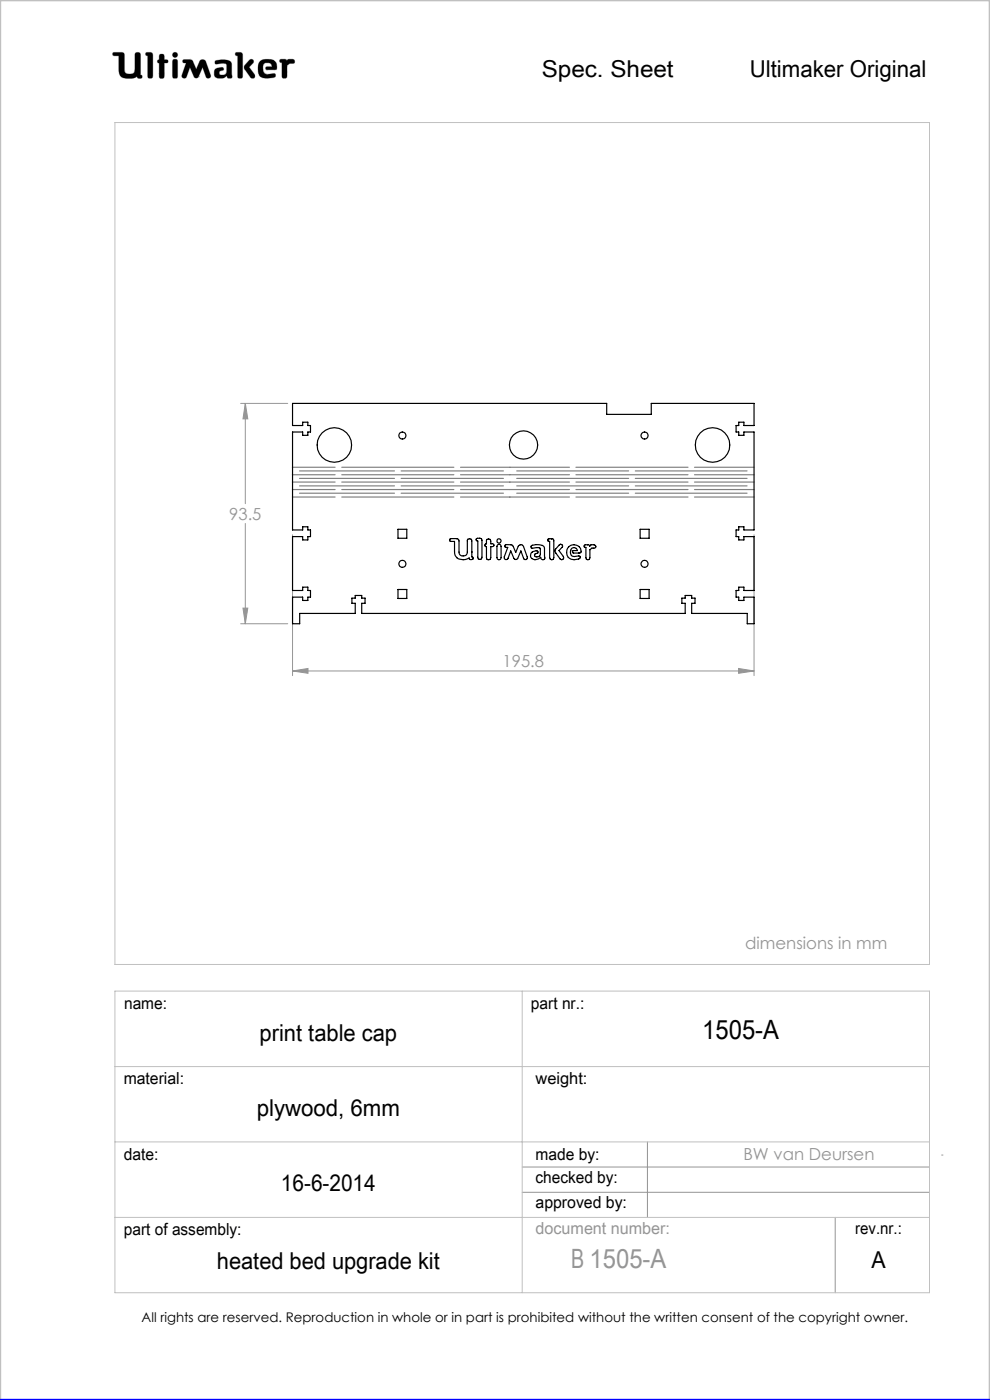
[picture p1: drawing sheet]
<svg xmlns="http://www.w3.org/2000/svg" width="210mm" height="297mm" viewBox="0 0 210 297" stroke-linecap="round" stroke-linejoin="round" font-family="sans-serif">
<g fill="none" stroke="#c0c0c0" stroke-width=".21">
<path d="M24 11.1h1.9l.4 .3 .2 3.9a1.51 1.51 0 0 0 2 0l.2-4a.77 .77 0 0 1 1 0l.1 4.6 .3 .1a.39 .39 0 0 1-.3 .6l-.6-.1-.1-.3a3.6 3.6 0 0 1-3.3 .1l-.5-.9-.1-3.6h-1a.39 .39 0 0 1-.3-.2 .39 .39 0 0 1 .1-.5zM31 11.1l1.2 .1 .2 .4-.1 4.8a.6 .6 0 0 1-.6 .2 .6 .6 0 0 1-.4-.5v-4.3l-.4-.1zM33.8 12.7v-1.1a.6 .6 0 0 1 .7-.1 .6 .6 0 0 1 .4 .5v.7h.6a.37 .37 0 0 1 0 .6l-.6 .1-.1 3.1a.6 .6 0 0 1-.6 .1 .6 .6 0 0 1-.4-.5v-2.7M33.8 12.7h.1M33.8 13.4h.1M33.8 15.7h.1M33.8 12.7h-.3l-.1 .3v.2l.4 .2M36.7 11.3l.4-.2 .4 .2 .2 .3-.2 .4-.4 .2-.4-.2-.1-.4zM36.8 12.6h.3l.5 .2v3.6a.6 .6 0 0 1-.6 .2 .6 .6 0 0 1-.4-.5v-3zM38.9 12.7l1.4-.1 .4 .2 .9 1.9 .7-1.6a.73 .73 0 0 1 .7-.5 .73 .73 0 0 1 .7 .5l1 2.8a.52 .52 0 0 1-.4 .7 .52 .52 0 0 1-.6-.3l-.7-2-1 2.1-.4 .2-.4-.2-.9-2.1-.7 2a.52 .52 0 0 1-.7 .3 .52 .52 0 0 1-.3-.7l.9-2.5-.7-.2zM42.1 16.3h.1M45.6 12.9a3.7 3.7 0 0 1 3.4 .3l.1 .5 .1 2.7a.64 .64 0 0 1-1-.2l-.1-.1a1.93 1.93 0 0 1-2.5 .2 1.32 1.32 0 0 1 .4-1.8l1-.2 .3 .1 .1 .2v.3a.73 .73 0 0 0-.9 .8 .98 .98 0 0 0 1.4 0l.2-.6-.1-1.5a2.59 2.59 0 0 0-2 0l-.4-.2z"/>
<path d="M50 11.1l1.3 .1 .2 .4-.1 4.8a.57 .57 0 0 1-.6 .2 .57 .57 0 0 1-.4-.5v-4.3l-.4-.1zM52.9 12.8l.4-.2 .4 .1 .1 .4-1 1.1 1.2 1.6 .1 .5-.2 .3h-.4a5.9 5.9 0 0 1-1.7-2.2l.1-.6zM55 13.3a2.62 2.62 0 0 1 3.5-.1l.2 1.1-.1 .5h-2l-.2-.1v-.5l1.3-.1-.2-.5a1.24 1.24 0 0 0-1.6 .1l-.1 1.1 .2 .6 .8 .4 1.5-.2 .1 .1v.6a3.8 3.8 0 0 1-3.3-.1 3.2 3.2 0 0 1-.1-2.9zM56.6 14.8h.1M59.4 12.6h1.2l.3 .3a1.21 1.21 0 0 1 1.5-.2v.7l-.9 .1-.6 .4-.1 2.5a.6 .6 0 0 1-.6 .2 .6 .6 0 0 1-.4-.5v-2.8l-.5-.2zM24.4 26h172.8v178.6h-172.8zM24.4 210.3h172.8v63.9h-172.8zM110.8 210.3v63.9M24.4 226.3h172.8M24.4 242.2h172.8M24.4 258.3h172.8"/>
</g>
<g fill="none" stroke="#959595" stroke-width=".21">
<path d="M51 85.6h10M52 85.6l.6 3.3h-1.1zM52 85.6v21.3M52 111.1v21.2M62.1 113.4v29.9M159.9 113.4v29.9M51 132.3h10M51.5 129h1.1l-.6 3.3zM62.1 142.3l3.2-.5v1zM62.1 142.3h97.8M156.7 141.8l3.2 .5-3.2 .5zM110.8 247.6h86.4"/>
<path d="M110.8 252.9h86.4M137.3 242.2v16.1M177.2 258.3v15.9M199.7 245h.3"/>
</g>
<path d="M0 297v-297h210v297" fill="none" stroke="#c0c0c0" stroke-width=".5"/>
<path d="M0 297h210" fill="none" stroke="#00f" stroke-width=".5"/>
<path d="M45.7 12.9l-.1 .5 .2 .2 1.2-.2 .9 .1 .2 .3-.1 1.4a.84 .84 0 0 1-.6 .7 .84 .84 0 0 1-.9-.3l.1-.4 .4-.2a.36 .36 0 0 0 .4-.4 .36 .36 0 0 0-.4-.3 1.23 1.23 0 0 0-1.6 1 1.07 1.07 0 0 0 .3 1.1 1.07 1.07 0 0 0 1.1 .2h.6l.3-.2a.28 .28 0 0 1 .4-.3 .28 .28 0 0 1 .2 .4 .57 .57 0 0 0 .6 .2 .57 .57 0 0 0 .3-.6l-.1-2.4a1.23 1.23 0 0 0-1.5-1zM50 11.1v.6l.4 .1v4.6l.3 .2h.5l.3-.3v-4.8l-.4-.4zM53 12.7l-1.2 1.3v.5l1.4 2 .6 .1 .2-.2v-.6l-1.2-1.6 1-.9v-.4l-.4-.3zM55.2 12.9a2.9 2.9 0 0 0 .1 3.4l.5 .2 1 .1 1.4-.2 .3-.2-.1-.5-.2-.1-1.4 .2-.6-.2-.3-.4-.1-.5a.99 .99 0 0 1 .7-1.3 .99 .99 0 0 1 1.2 .7l-1.2 .1-.2 .4 .3 .2h1.5a.51 .51 0 0 0 .6-.1 .51 .51 0 0 0 0-.6 1.62 1.62 0 0 0-2-1.5l-1.1 .1zM59.4 12.6l-.1 .6 .5 .1v3l.2 .3h.6l.3-.4v-2.3l.6-.4 .9-.1 .1-.5-.3-.3h-1l-.3 .3-.4-.3zM36.7 12.7l-.1 .3v3.4l.2 .2h.7l.2-.3v-3.4l-.2-.3zM36.6 11.6a.56 .56 0 0 0 1.1 0 .56 .56 0 0 0-1.1 0zM33.8 11.6v1.1l-.4 .2v.4l.4 .1v2.9l.2 .3h.5l.4-.4v-2.8l.7-.1 .1-.4-.3-.2h-.5v-.8l-.2-.4h-.6zM31 11.1l-.1 .6 .4 .1v4.5l.3 .3h.5l.3-.5v-4.7l-.4-.3zM38.8 12.7v.5l.7 .2-.9 2.5 .1 .6 .5 .1 .3-.2 .8-2.1 .9 2.1 .3 .2h.3l.3-.2 .9-2.1 .7 2.1 .6 .2 .4-.2v-.5l-1-2.8-.3-.4h-.7l-.3 .2-.8 1.8-.9-1.9-.4-.2zM24 11.2v.6h1.2v2.7a1.76 1.76 0 0 0 2.2 2.1h.9l.8-.4 .3 .4h.6l.2-.2-.1-.4-.3-.1v-4.4l-.4-.4h-.5l-.3 .4v3.4a.81 .81 0 0 1-1.1 .8h-.1a.86 .86 0 0 1-1-1.1l-.1-3.3-.4-.2z" fill-rule="evenodd" fill="#000"/>
<g fill="none" stroke="#808080" stroke-width=".25">
<path d="M62 99.1h9.1M63.5 99.9h20.2M72.5 99.1h23.8M85.1 99.9h21.7M97.7 99.1h23.1M109.6 99.9h23.8M122.2 99.1h23.7M134.8 99.9h23.7M147.3 99.1h12.6M62 100.7h9.1M62 102.3h9.1M62 103.9h9.1"/>
<path d="M62 105.4h9.1M63.5 101.5h20.2M63.5 103.1h20.2M63.5 104.6h20.2M72.5 100.7h23.8M72.5 102.3h23.8M72.5 103.9h23.8M72.5 105.4h23.8M85.1 101.5h21.7M85.1 103.1h21.7M85.1 104.6h21.7M97.7 100.7h23.1"/>
<path d="M97.7 102.3h23.1M97.7 103.9h23.1M97.7 105.4h23.1M109.6 101.5h23.8M109.6 103.1h23.8M109.6 104.6h23.8M122.2 100.7h23.7M122.2 102.3h23.7M122.2 103.9h23.7M122.2 105.4h23.7M134.8 101.5h23.7M134.8 103.1h23.7"/>
<path d="M134.8 104.6h23.7M147.3 100.7h12.6M147.3 102.3h12.6M147.3 103.9h12.6M147.3 105.4h12.6"/>
</g>
<path d="M156.7 141.8l3.2 .5-3.2 .5zM62.1 142.3l3.2-.5v1zM51.5 129h1.1l-.6 3.3zM52 85.6l.6 3.3h-1.1z" fill="#959595"/>
<g fill="none" stroke="#000" stroke-width=".25">
<path d="M62.1 85.6h66.6v2.3h9.4v-2.3h21.8v4.7h-2.1v-.7h-1.1v.7h-.6v1.3h.6v.8h1.1v-.8h2.1v20.8h-2.1v-.6h-1.1v.6h-.6v1.4h.6v.7h1.1v-.7h2.1v11.5h-2.1v-.7h-1.1v.7h-.6v1.4h.6v.7h1.1v-.7h2.1v5.6h-1.4v-2.2h-11.8v-2.1h.7v-1.1h-.7v-.6h-1.4v.6h-.7v1.1h.7v2.1h-68.6v-2.1h.7v-1.1h-.7v-.6h-1.3v.6h-.8v1.1h.8v2.1h-11.8v2.2h-1.5v-5.6h2.1v.7h1.1v-.7h.6v-1.4h-.6v-.7h-1.1v.7h-2.1v-11.5h2.1v.7h1.1v-.7h.6v-1.4h-.6v-.6h-1.1v.6h-2.1v-20.8h2.1v.8h1.1v-.8h.6v-1.3h-.6v-.7h-1.1v.7h-2.1zM84.4 112.3h1.9v1.9h-1.9zM95.5 114.3h1.4l.4 .1 .1 2.7a.89 .89 0 0 0 .8 .8 .89 .89 0 0 0 .9-.8v-2.3a.48 .48 0 0 1 .5-.5 .48 .48 0 0 1 .5 .5v3.3a.28 .28 0 0 1 .3 .3 .28 .28 0 0 1-.3 .3h-.4l-.2-.3a1.92 1.92 0 0 1-3.1-1.4v-2.1l-.9-.1-.1-.2zM100.1 117.1v.1M101.1 114.3l.7-.1 .4 .2v3.8a.44 .44 0 0 1-.4 .5 .44 .44 0 0 1-.4-.5v-3.4l-.4-.2zM103.3 114.4h.7l.1 1h.3a.32 .32 0 0 1 .4 .3 .32 .32 0 0 1-.4 .3h-.3v2.3a.46 .46 0 0 1-.5 .5 .46 .46 0 0 1-.4-.5v-2.3a.32 .32 0 0 1-.4-.3 .32 .32 0 0 1 .4-.3zM105.6 115.6l.4-.1 .3 .3v2.5a.44 .44 0 0 1-.4 .4 .44 .44 0 0 1-.5-.4v-2.4zM107.2 115.6h1.3l.3 .2 .6 1.4 .5-1.3a.62 .62 0 0 1 .6-.3 .62 .62 0 0 1 .6 .4l.7 2.1a.41 .41 0 0 1-.2 .6 .41 .41 0 0 1-.5-.3l-.6-1.5-.8 1.7h-.6l-.8-1.7-.5 1.5a.43 .43 0 0 1-.6 .3 .43 .43 0 0 1-.2-.6l.7-2h-.5l-.1-.4zM112.7 115.8a2.37 2.37 0 0 1 2.8 .3v1.7a.59 .59 0 0 1-.3 .9l-.4-.2-.1-.3a1.17 1.17 0 0 1-1.2 .6 1.17 1.17 0 0 1-1-.9 1.2 1.2 0 0 1 1.5-1l.1 .2v.2a.5 .5 0 0 0-.6 .2 .5 .5 0 0 0 0 .5l.4 .1a.62 .62 0 0 0 .7-.6l-.1-1.2-.7-.1-.9 .1-.3-.2zM116.3 114.4l.7-.1a.38 .38 0 0 1 .5 .4v3.6a.44 .44 0 0 1-.5 .5 .44 .44 0 0 1-.4-.5v-3.4l-.3-.1zM117 114.3h.1M118.6 115.6a.39 .39 0 0 1 .6 0 .39 .39 0 0 1 0 .5l-.6 .7 .9 1.2a.43 .43 0 0 1-.1 .7 .43 .43 0 0 1-.6-.2l-1-1.3-.1-.4 .1-.2z"/>
<path d="M120.6 116a1.44 1.44 0 0 1 1.8-.4 1.44 1.44 0 0 1 .8 1.7h-1.5a.26 .26 0 0 1-.3-.2 .26 .26 0 0 1 .3-.3h.8a.79 .79 0 0 0-1-.6 .79 .79 0 0 0-.5 1.1 .73 .73 0 0 0 .8 .8l.9-.2a.34 .34 0 0 1 .4 .4 .34 .34 0 0 1-.4 .3 1.7 1.7 0 0 1-1.9-.1 1.7 1.7 0 0 1-.5-1.9zM124 115.7l.7-.1 .4 .3 .1-.3h.8a.36 .36 0 0 1 .4 .3 .36 .36 0 0 1-.4 .4h-.4l-.5 .3v1.7a.42 .42 0 0 1-.4 .4 .42 .42 0 0 1-.4-.4v-2.2h-.3zM135.8 112.3h1.9v1.9h-1.9zM84.4 125.1h1.9v1.9h-1.9zM135.8 125.1h1.9v1.9h-1.9z"/>
<circle cx="70.9" cy="94.4" r="3.7"/>
<circle cx="85.4" cy="92.4" r=".75"/>
<circle cx="111" cy="94.4" r="2.99"/>
<circle cx="136.7" cy="92.4" r=".75"/>
<circle cx="151.1" cy="94.4" r="3.7"/>
<circle cx="85.4" cy="119.6" r=".75"/>
<circle cx="105.9" cy="114.7" r=".44"/>
<circle cx="136.7" cy="119.6" r=".75"/>
</g>
<text font-size="5.6" x="149" y="220.3">1505-A</text>
<text font-size="5.6" fill="#959595" x="121.1" y="269.1">B 1505-A</text>
<g font-size="4.9">
<text x="114.9" y="16.4">Spec. Sheet</text>
<text x="159" y="16.3">Ultimaker Original</text>
<text x="55.1" y="220.9">print table cap</text>
<text x="54.5" y="236.7">plywood, 6mm</text>
<text x="59.6" y="252.7">16-6-2014</text>
<text x="46" y="269.3">heated bed upgrade kit</text>
<text x="184.9" y="269.1">A</text>
</g>
<g font-size="3.5" fill="#959595">
<text x="48.6" y="110.3">93.5</text>
<text x="106.6" y="141.5">195.8</text>
<text x="158.1" y="201.3">dimensions in mm</text>
<text x="157.7" y="246.2">BW van Deursen</text>
<text x="113.6" y="261.8">document number:</text>
</g>
<g font-size="3.5">
<text x="26.3" y="214.1">name:</text>
<text x="112.6" y="214">part nr.:</text>
<text x="26.2" y="229.9">material:</text>
<text x="113.6" y="229.9">weight:</text>
<text x="26.3" y="246">date:</text>
<text x="113.6" y="246">made by:</text>
<text x="113.6" y="251.1">checked by:</text>
<text x="113.6" y="256.3">approved by:</text>
<text x="26.3" y="262">part of assembly:</text>
<text x="181.4" y="261.9">rev.nr.:</text>
</g>
<text font-size="2.8" x="30" y="280.4">All rights are reserved. Reproduction in whole or in part is prohibited without the written consent of the copyright owner.</text>
</svg>
